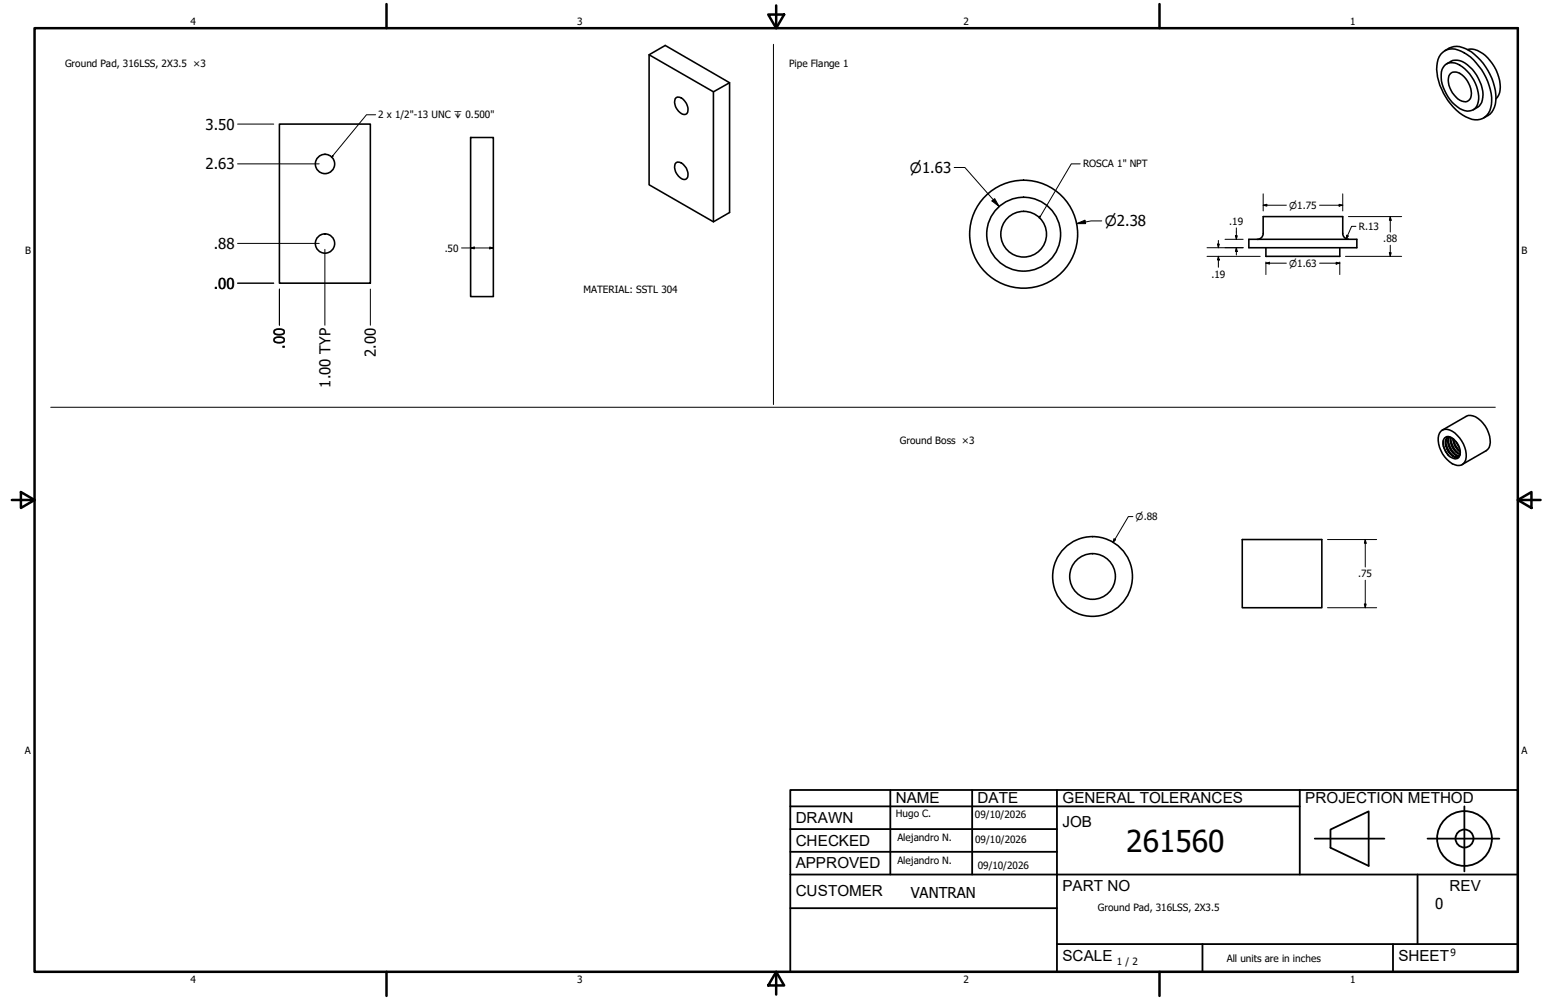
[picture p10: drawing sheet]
<svg xmlns="http://www.w3.org/2000/svg" width="432mm" height="279mm" viewBox="0 0 432 279" stroke-linecap="round" stroke-linejoin="round" font-family="sans-serif">
<!-- layer: Visible (ANSI) -->
<g fill="none" stroke="#000" stroke-width=".44">
<path d="M181.3 15.3l18 10.4 4.5-2.6-18-10.4-4.5 2.6v36.3l18 10.4 4.5-2.6v-36.3M402.9 14.7a4.8 4.8 0 0 1 6 0 16.5 16.5 0 0 1 7.7 14.5 4.3 4.3 0 0 1-6.3 3.8 16.3 16.3 0 0 1-9-13.6v-1a5.3 5.3 0 0 1 1.6-3.7zM403.5 18.3a3.7 3.7 0 0 1 4.9 .4 11 11 0 0 1 4.5 9.7 3.1 3.1 0 0 1-5.2 2 11.5 11.5 0 0 1-5.1-10.3l.2-.7zM403.5 14.2a5.3 5.3 0 0 1 6.6-.2 16.1 16.1 0 0 1 7.5 15.1 4.9 4.9 0 0 1-3.2 3.9M404.1 17.8a4.4 4.4 0 0 1 6.4 .9 11.4 11.4 0 0 1 3.6 8.5 3.8 3.8 0 0 1-2.6 3.5M409.9 13.8a6.4 6.4 0 0 1 6.3 3.2 11.3 11.3 0 0 1 2.6 8.9l-1 1.7M78 34.7h25.4v44.4h-25.4zM131.4 38.4h6.4v44.5h-6.4zM188.6 27.6a1.7 1.7 0 0 1 2.7 .7 2.99 2.99 0 0 1 .5 3.5 2.01 2.01 0 0 1-2.7-1.3 3.4 3.4 0 0 1-.5-2.9zM199.3 25.7v36.3M404.9 20.8a2.6 2.6 0 0 1 4 .6 5.8 5.8 0 0 1 1.6 6.3 2.53 2.53 0 0 1-3.8-.6 5.7 5.7 0 0 1-1.8-6.3zM188.6 45.7a1.7 1.7 0 0 1 2.7 .7 2.9 2.9 0 0 1 .5 3.4 1.91 1.91 0 0 1-2.7-1.1 3.4 3.4 0 0 1-.5-3z"/>
<path d="M348.8 66.9h30.2v2.3h-30.2zM352.8 65.2a1.62 1.62 0 0 1-1.6 1.7M352.8 65.3v-4.8h22.2v4.8M353.6 69.2v2.4h20.6v-2.4M375 65.2a1.56 1.56 0 0 0 1.6 1.6M402.5 120.5a2.94 2.94 0 0 1 3.8 .5 7.5 7.5 0 0 1 2.8 8 2.4 2.4 0 0 1-3.5 .5 8.2 8.2 0 0 1-3.8-7.9zM402.8 120.2l6.7-3.9a3.6 3.6 0 0 1 4.1 1.2 7.8 7.8 0 0 1 2.3 7.5l-.8 .9-6.7 3.9M403.2 123a5.3 5.3 0 0 0 1.4 4.3M403.9 124.2a6.3 6.3 0 0 0 1.7 2.9M404.6 127.3a4.2 4.2 0 0 1-1.1-4.9 1.83 1.83 0 0 1 2.6 .3 4.3 4.3 0 0 1 1.5 4.6 1.28 1.28 0 0 1-2.2 0 4.6 4.6 0 0 1-1.5-4.6l.6-.7a3.9 3.9 0 0 0 1.8 5.6l.7 .2 .4-.2M404.6 123.8a6.3 6.3 0 0 0 1.7 2.9M404.7 122a4.2 4.2 0 0 0 2.8 5.4"/>
<path d="M404.8 122a4.4 4.4 0 0 0 2.5 5.3h.3M405.1 122.2a4.7 4.7 0 0 0 2.6 4.8M405.3 122.2a5 5 0 0 0 2.5 4.7M405.3 123.4a6.3 6.3 0 0 0 1.7 3M405.8 122.5a4.8 4.8 0 0 0 2.1 3.8 1.48 1.48 0 0 1-.6 1.7 1.48 1.48 0 0 1-1.8-.1l-.9-.6M406 122.7a5 5 0 0 0 1.8 3.4M406 123.1a5.7 5.7 0 0 0 1.7 2.8M406.7 123.4l.9 1.7M347 150.7h22.2v19.1h-22.2z"/>
<circle cx="90.8" cy="45.8" r="2.7"/>
<circle cx="90.8" cy="68" r="2.7"/>
<circle cx="285.9" cy="65.4" r="15.1"/>
<circle cx="285.9" cy="65.4" r="10.3"/>
<circle cx="285.9" cy="65.4" r="6.4"/>
<circle cx="305.1" cy="161.1" r="11.1"/>
<circle cx="305.1" cy="161.1" r="6.4"/>
</g>
<!-- layer: Borde (ANSI) -->
<g fill="none" stroke="#000" stroke-width=".7">
<path d="M9.7 7.9h414.2v263.6h-414.2zM107.9 1.1v6.8M214.6 4.1h4.4l-2.2 3.8zM216.8 1.5v6.4M323.8 1.1v6.8M3.3 139.7h6.4M5.8 137.5l3.9 2.2-3.9 2.2zM423.9 139.7l3.8-2.2v4.4zM423.9 139.7h6.4M107.9 271.5v6.8M216.8 271.5l2.2 3.8h-4.4zM216.8 271.5v6.4"/>
<path d="M323.8 271.5v6.8"/>
</g>
<!-- layer: Title (ANSI)-1 -->
<g fill="none" stroke="#000" stroke-width=".51">
<path d="M220.7 220.7h203.2v50.8h-203.2zM220.7 225.3h142.3M220.7 231.6h74.5M220.7 238h74.5M248.7 220.7v23.6M271.5 220.7v23.6M295.2 220.7v50.8M363 220.7v23.6M367.2 234.3h19.5M371.6 231.8l10.7-5.1v15.2l-10.7-5zM398.7 234.3h20.1M409 225.3v18.2"/>
<path d="M220.7 244.3h203.2M220.7 253.7h74.5M395.9 244.3v19.5M295.2 263.8h128.7M335.9 263.8v7.7M389.1 263.8v7.7"/>
<circle cx="409" cy="234.3" r="7.7"/>
<circle cx="409" cy="234.3" r="2.51"/>
</g>
<path d="M216 12.4v100.6M14.2 113.8h403.4" fill="none" stroke="#000" stroke-width=".28"/>
<!-- layer: Cota (ANSI) -->
<g fill="none" stroke="#000" stroke-width=".28">
<path d="M66.4 34.7h10.1M66.4 45.8h22.8M266.5 46.8h3l9.6 10.9M277.1 56.1l.7-.6 1.3 2.2zM352.8 57.3l1-.2v.5zM352.8 57.3h6.5M352.8 54.2v4.7M368.6 57.3h6.4M374 57.1l1 .2-1 .3zM375 54.2v4.7M66.4 79.1h10.1M66.4 68h22.8"/>
<path d="M90.7 69.7v21.2M128.9 69.3h8.9M131.4 69.3l1.1-.3v.5zM136.8 69l1 .3-1 .2zM300.7 62.5l2.3-1 .2 1zM307.7 61.7h-3l-4 .8M337.1 69.2h10.1M337.1 71.6h14.9M340 68.2h.6l-.3 1zM340.3 71.6l.3 1h-.6zM340.3 67.2v2M340.3 71.6v3.1"/>
<path d="M342.1 66.9h5.1M345.1 65.8h.5l-.3 1.1zM345.3 69.2l.3 1h-.5zM345.3 63.7v3.2M345.3 69.2v2M353.6 73.5l1-.2v.5zM353.6 73.5h5.7M353.6 73.2v3.5M368.6 73.5h5.6M373.2 73.3l1 .2-1 .3zM374.2 73.2v3.5M375.8 71.6h15.7"/>
<path d="M376.2 65.7l.4 .2-.6 .8zM376.6 60.5h14.9M378.7 63.2h-1.2l-1.5 3.5M388 70.6h.6l-.3 1zM388.3 60.5l.3 1h-.6zM388.3 60.5v4.3M388.3 68.5v3.1M78 80.8v10.1M103.4 80.8v10.1M311.1 150.6l.5 .2-.8 .8zM316.4 144.3h-1.2l-4.4 7.3M370.8 150.7h13.7"/>
<path d="M381.3 150.7l.3 1.1h-.5zM381.3 150.7v7.7M370.8 169.8h13.7M381.1 168.8h.5l-.3 1zM381.3 162.1v7.7"/>
</g>
<path d="M104.9 32.1h-2.5l-9.8 11.8M92.9 43.4l.2 .2-.5 .3zM301.7 45.8h-2.5l-8.9 15.1M290.4 60.4l.2 .1-.3 .4z" fill="none" stroke="#000" stroke-width=".28"/>
<path d="M92.9 43.4l.2 .2-.5 .3zM290.4 60.4l.2 .1-.3 .4z" fill="#000"/>
<!-- layer: Cota (ANSI) -->
<g fill="#000">
<path d="M277.1 56.1l.7-.6 1.3 2.2zM352.8 57.3l1-.2v.5zM374 57.1l1 .2-1 .3zM131.4 69.3l1.1-.3v.5zM136.8 69l1 .3-1 .2zM300.7 62.5l2.3-1 .2 1zM340 68.2h.6l-.3 1zM340.3 71.6l.3 1h-.6zM345.1 65.8h.5l-.3 1.1zM345.3 69.2l.3 1h-.5zM353.6 73.5l1-.2v.5zM373.2 73.3l1 .2-1 .3z"/>
<path d="M376.2 65.7l.4 .2-.6 .8zM388 70.6h.6l-.3 1zM388.3 60.5l.3 1h-.6zM311.1 150.6l.5 .2-.8 .8zM381.3 150.7l.3 1.1h-.5zM381.1 168.8h.5l-.3 1z"/>
</g>
<text font-size="8.4" x="314.6" y="238.1">261560</text>
<g font-size="4.3">
<text x="250.2" y="224.2">NAME</text>
<text x="273" y="224.2">DATE</text>
<text x="296.7" y="224.3">GENERAL TOLERANCES</text>
<text x="364.6" y="224.3">PROJECTION METHOD</text>
<text x="222.2" y="229.9">DRAWN</text>
<text x="296.7" y="230.9">JOB</text>
<text x="222.2" y="236.3">CHECKED</text>
<text x="222.2" y="242.6">APPROVED</text>
<text x="222.2" y="250.3">CUSTOMER</text>
<text x="296.7" y="249">PART NO</text>
<text x="404.8" y="248.9">REV</text>
<text x="296.7" y="268.4">SCALE</text>
<text x="390.6" y="268.4">SHEET</text>
</g>
<g font-size="4.2">
<text x="57.4" y="36.2">3.50</text>
<text x="57.4" y="47.3">2.63</text>
<text x="59.7" y="69.5">.88</text>
<text x="59.7" y="80.6">.00</text>
<text x="79.6" y="97.5" transform="rotate(-90 79.6 97.5)">.00</text>
<text x="105" y="99.8" transform="rotate(-90 105 99.8)">2.00</text>
<text x="92.3" y="108.3" transform="rotate(-90 92.3 108.3)">1.00 TYP</text>
<text x="254.4" y="250.8">VANTRAN</text>
<text x="400.9" y="254">0</text>
</g>
<g font-size="3.9">
<text x="254.1" y="48.3">⌀1.63</text>
<text x="308.5" y="63.2">⌀2.38</text>
</g>
<g font-size="2.8">
<text x="53.2" y="6.9">4</text>
<text x="161.2" y="6.9">3</text>
<text x="269.1" y="6.9">2</text>
<text x="377.1" y="6.9">1</text>
<text x="18.2" y="18.7">Ground Pad, 316LSS, 2X3.5 ×3</text>
<text x="220.4" y="18.7">Pipe Flange 1</text>
<text x="105.7" y="33.1">2 x 1/2&quot;-13 UNC ↧ 0.500&quot;</text>
<text x="302.5" y="46.8">ROSCA 1&quot; NPT</text>
<text x="343.3" y="62.9">.19</text>
<text x="379.5" y="64.3">R.13</text>
<text x="7" y="70.9">B</text>
<text x="124.2" y="70.3">.50</text>
<text x="386.3" y="67.7">.88</text>
<text x="424.9" y="70.9">B</text>
<text x="338.4" y="77.6">.19</text>
<text x="162.9" y="81.8">MATERIAL: SSTL 304</text>
<text x="251.3" y="124">Ground Boss ×3</text>
<text x="379.3" y="161.3">.75</text>
<text x="6.9" y="210.6">A</text>
<text x="424.9" y="210.6">A</text>
<text x="250.2" y="228.3">Hugo C.</text>
<text x="272.3" y="228.4">09/10/2026</text>
<text x="250.6" y="234.9">Alejandro N.</text>
<text x="272.4" y="235.6">09/10/2026</text>
<text x="250.6" y="241.5">Alejandro N.</text>
<text x="273.1" y="242.8">09/10/2026</text>
<text x="306.6" y="254.5">Ground Pad, 316LSS, 2X3.5</text>
<text x="312" y="269.7">1 / 2</text>
<text x="342.6" y="268.7">All units are in inches</text>
<text x="405.1" y="267.1">9</text>
<text x="53.2" y="274.6">4</text>
<text x="161.2" y="274.6">3</text>
<text x="269.1" y="274.6">2</text>
<text x="377.1" y="274.6">1</text>
</g>
<g font-size="2.6">
<text x="360" y="58.3">⌀1.75</text>
<text x="360" y="74.5">⌀1.63</text>
<text x="317.2" y="145.4">⌀.88</text>
</g>
</svg>
